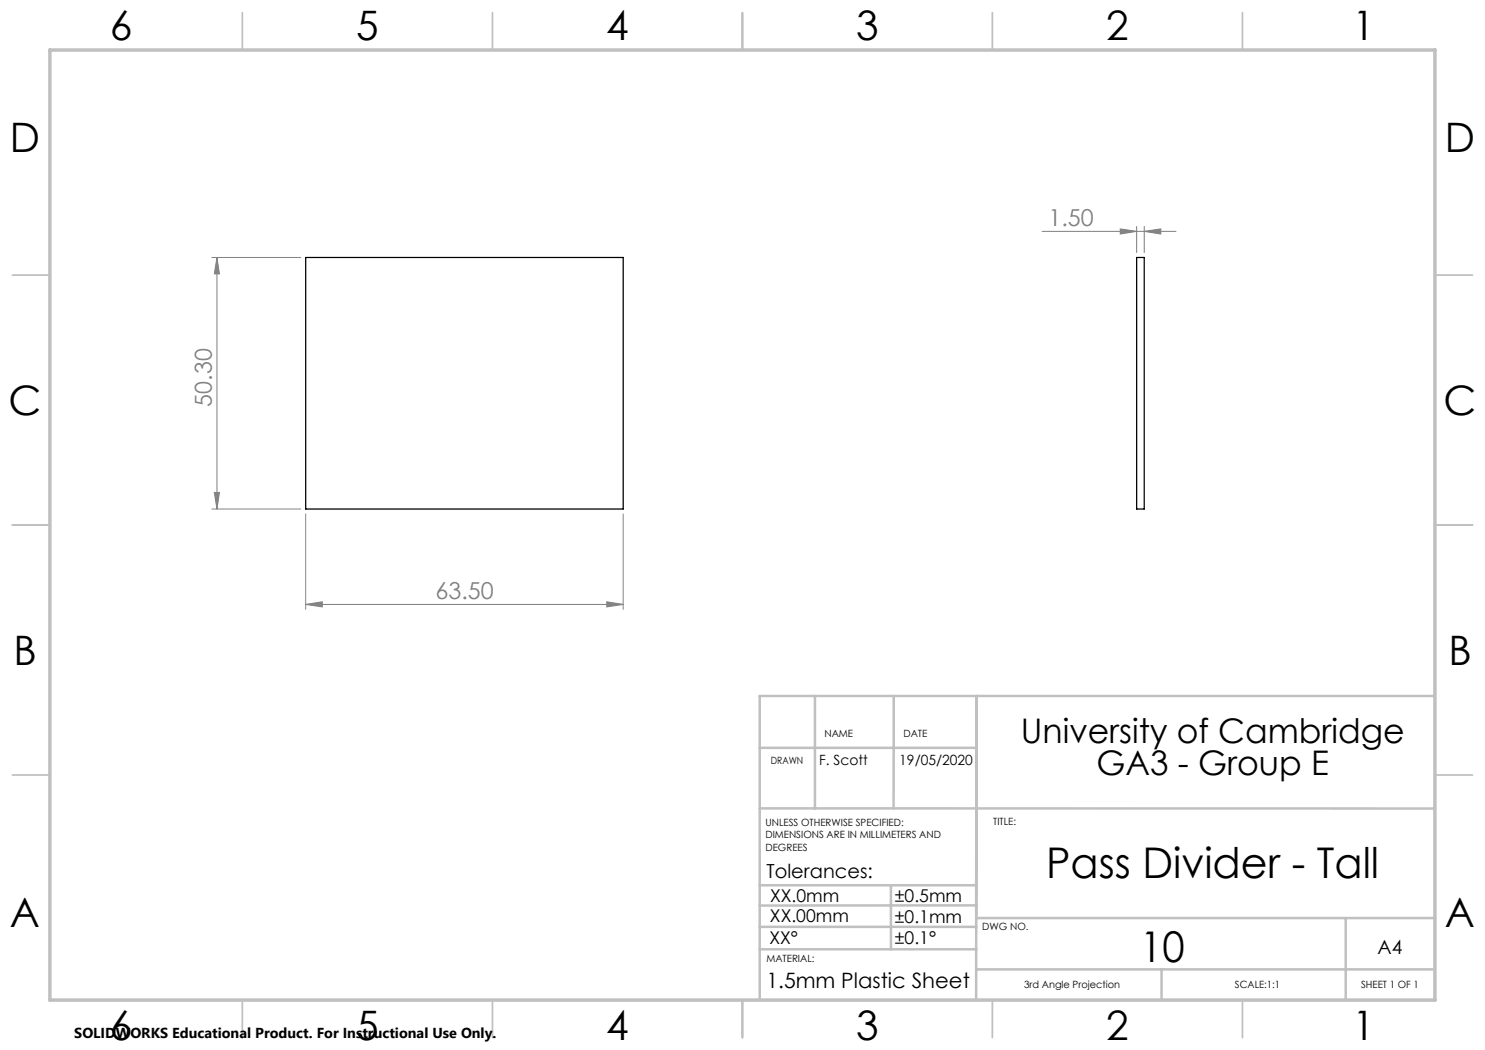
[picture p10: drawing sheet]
<svg xmlns="http://www.w3.org/2000/svg" width="297mm" height="210mm" viewBox="0 0 297 210" stroke-linecap="round" stroke-linejoin="round" font-family="sans-serif">
<g fill="none" stroke="#808080" stroke-width=".2">
<path d="M42.4 51.5h17.7M43.4 51.5l.5 3.3h-1zM43.4 51.5v50.3M208.4 46.3h26.8M224 45.8l3.3 .5-3.3 .5zM227.3 45.3v5.2M228.8 46.3l3.4-.5v1zM228.8 45.3v5.2M42.9 98.5h1l-.5 3.3zM42.4 101.8h17.7M61.1 102.8v19.1M124.6 102.8v19.1"/>
<path d="M61.1 120.9l3.4-.5v1zM61.1 120.9h63.5M121.4 120.4l3.2 .5-3.2 .5z"/>
</g>
<g fill="none" stroke="#c0c0c0" stroke-width=".35">
<path d="M48.5 2.5v7.5M98.5 2.5v7.5M148.5 2.5v7.5M198.5 2.5v7.5M248.5 2.5v7.5M2.5 55h7.5M287 55h7.5M2.5 105h7.5M287 105h7.5M2.5 155h7.5M287 155h7.5M48.5 200v7.5"/>
<path d="M98.5 200v7.5M148.5 200v7.5M198.5 200v7.5M248.5 200v7.5"/>
</g>
<g fill="none" stroke="#c0c0c0" stroke-width=".5">
<path d="M163 139.2v22.5M178.8 139.2l-.1 22.5M195.3 139.2l-.1 60.9M286.9 139.2h-135v60.8M151.9 149.6h43.4M151.9 161.7h135M151.9 177.1h43.4M178.2 177.1v12.8M151.9 185.4h43.4M151.9 189.9h43.4M195.2 193.9h91.7M195.3 181.1h-43.4"/>
<path d="M195.3 183.6h91.7M232.3 193.9v6.1M269.1 183.6v16.4"/>
</g>
<path d="M10 10h277v190h-277z" fill="none" stroke="#c0c0c0" stroke-width=".7"/>
<g fill="#808080">
<path d="M224 45.8l3.3 .5-3.3 .5zM228.8 46.3l3.4-.5v1z"/>
<path d="M61.1 120.9l3.4-.5v1zM121.4 120.4l3.2 .5-3.2 .5z"/>
<path d="M43.4 51.5l.5 3.3h-1zM42.9 98.5h1l-.5 3.3z"/>
</g>
<path d="M61.1 51.5h63.5v50.3h-63.5zM227.3 51.5h1.5v50.3h-1.5z" fill="none" stroke="#000" stroke-width=".25"/>
<g font-size="8.5">
<text x="209.2" y="175.5">Pass Divider - Tall</text>
<text x="228" y="192.3">10</text>
</g>
<g font-size="8.1">
<text x="22" y="8">6</text>
<text x="71.2" y="8">5</text>
<text x="121.2" y="8">4</text>
<text x="171.3" y="8">3</text>
<text x="221.3" y="8">2</text>
<text x="270.5" y="8">1</text>
<text x="2" y="30.5">D</text>
<text x="289" y="30.5">D</text>
<text x="1.7" y="83">C</text>
<text x="288.7" y="83">C</text>
<text x="2.7" y="133">B</text>
<text x="289.7" y="133">B</text>
<text x="2" y="185.5">A</text>
<text x="289" y="185.5">A</text>
<text x="22" y="208">6</text>
<text x="71.2" y="208">5</text>
<text x="121.2" y="208">4</text>
<text x="171.3" y="208">3</text>
<text x="221.3" y="208">2</text>
<text x="270.5" y="208">1</text>
</g>
<g font-size="6.8">
<text x="204.2" y="148.6">University of Cambridge</text>
<text x="219.3" y="155.1">GA3 - Group E</text>
</g>
<g font-size="4.7" fill="#808080">
<text x="209.7" y="45.2">1.50</text>
<text x="42.4" y="81.3" transform="rotate(-90 42.4 81.3)">50.30</text>
<text x="87.1" y="119.8">63.50</text>
</g>
<text font-size="4.2" x="153.3" y="197.5">1.5mm Plastic Sheet</text>
<g font-size="3.9">
<text x="153.3" y="175.6">Tolerances:</text>
<text x="275.5" y="190.9">A4</text>
</g>
<g font-size="3.5">
<text x="154" y="184.5">XX.00mm</text>
<text x="154" y="180.4">XX.0mm</text>
<text x="179" y="180.4">±0.5mm</text>
<text x="179" y="184.6">±0.1mm</text>
<text x="153.9" y="188.8">XX°</text>
<text x="179" y="188.8">±0.1°</text>
</g>
<text font-size="2.9" x="14.9" y="207.6">SOLIDWORKS Educational Product. For Instructional Use Only.</text>
<g font-size="2.8">
<text x="163.8" y="153">F. Scott</text>
<text x="179.9" y="153">19/05/2020</text>
</g>
<g font-size="2">
<text x="164.9" y="147.5">NAME</text>
<text x="180.7" y="147.5">DATE</text>
<text x="154.2" y="152.9">DRAWN</text>
<text x="153.1" y="165.2">UNLESS OTHERWISE SPECIFIED:</text>
<text x="153.1" y="167.7">DIMENSIONS ARE IN MILLIMETERS AND</text>
<text x="198.7" y="164.9">TITLE:</text>
<text x="153.1" y="170.2">DEGREES</text>
<text x="196.5" y="186.1">DWG NO.</text>
<text x="153.3" y="192.4">MATERIAL:</text>
<text x="204.8" y="197.7">3rd Angle Projection</text>
<text x="247" y="197.7">SCALE:1:1</text>
<text x="272.2" y="197.7">SHEET 1 OF 1</text>
</g>
</svg>
